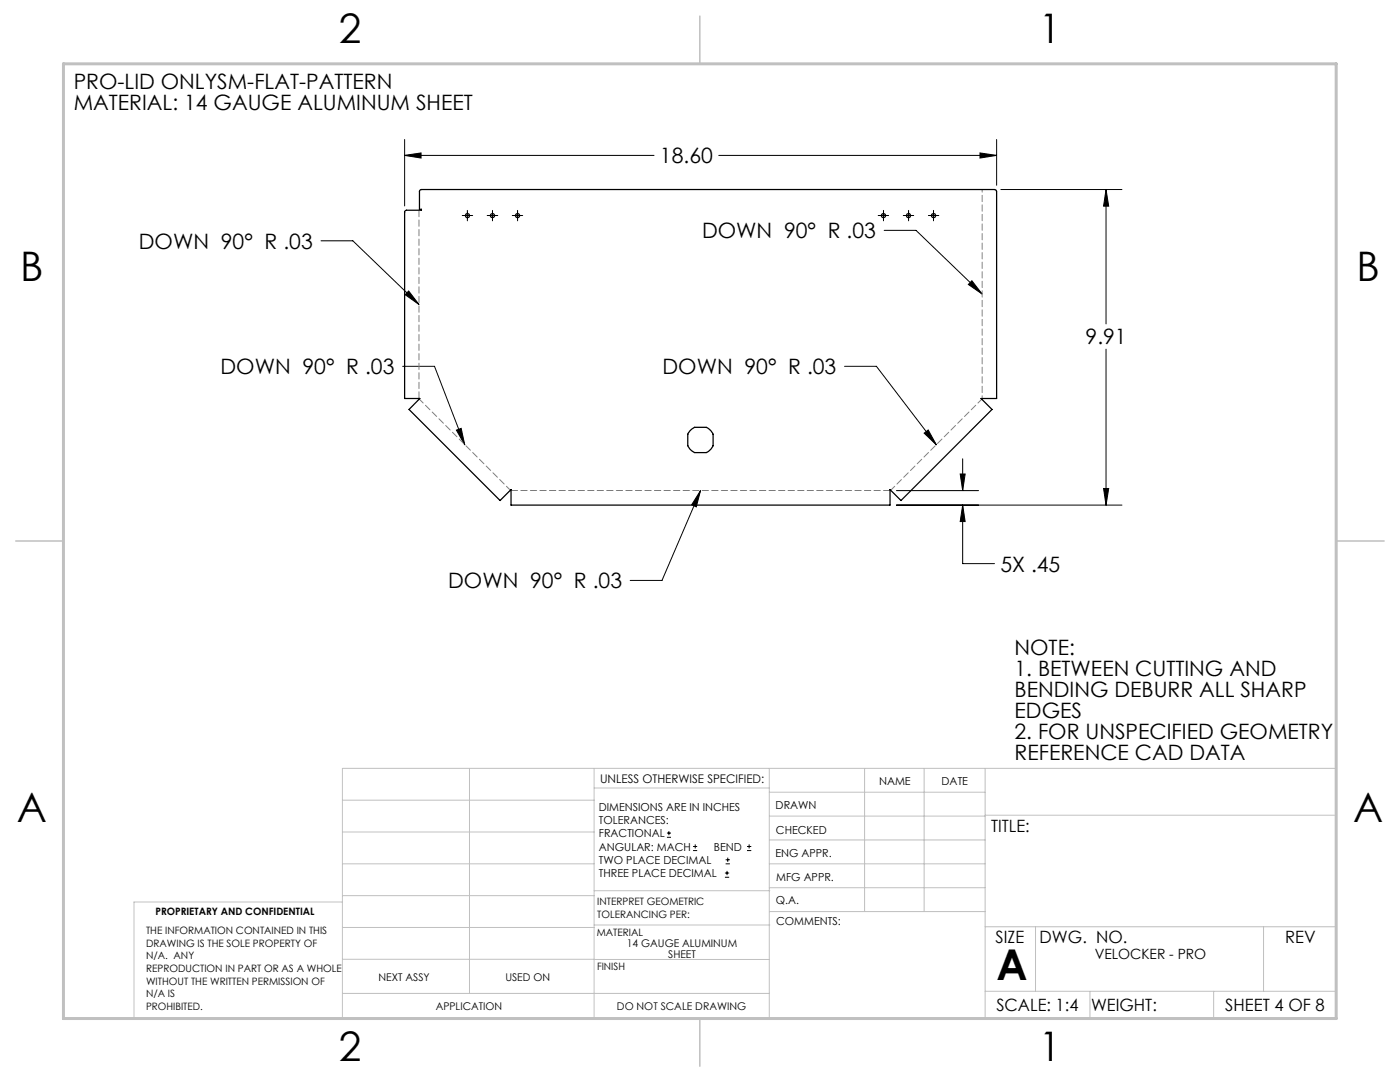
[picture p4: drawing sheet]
<svg xmlns="http://www.w3.org/2000/svg" width="279mm" height="216mm" viewBox="0 0 279 216" stroke-linecap="round" stroke-linejoin="round" font-family="sans-serif">
<g fill="none" stroke="#000" stroke-width=".2">
<path d="M80.8 31l3.2-.5v1zM80.8 27.8v13.3M80.8 31h49.7M143.4 31h55.5M195.6 30.5l3.3 .5-3.3 .5zM198.9 27.8v9.2M199.7 37.8h24.2M220.7 37.8l.6 3.3h-1.1zM220.7 37.8v26.8M64.1 48h6.3l13.2 12.7M81.6 58.1l2 2.6-2.7-1.9zM92.3 43h2"/>
<path d="M93.3 42v2.1M97.2 43h2.1M98.3 42v2.1M102.2 43h2.1M103.3 42v2.1M175.3 43h2M176.3 42v2.1M176.5 46h6.3l13.2 12.7M180.3 43h2.1M181.3 42v2.1M185.3 43h2.1M186.3 42v2.1"/>
<path d="M194 56l2 2.7-2.7-1.9zM80.4 73.1h6.3l6 15.7M168.6 73.1h6.3l12 15.7M220.7 69.7v31.1M91.1 85.8l.9-.3 .7 3.3zM139.8 97.9l-7.7 17.9h-6.3M139.8 97.9l-.8 3.2-1-.4zM178.9 97.9h16.4M184.4 86.4l.8-.6 1.7 3zM191.6 94.6h1l-.5 3.3zM192.1 91.5v6.4M220.2 97.5h1.1l-.6 3.3z"/>
<path d="M178.9 100.8h45M192.1 100.8l.5 3.3h-1zM192.1 100.8v11.7h6.4M133.1 167.1h.8M133.1 166.2h.8M133.5 165.8v.9M138.3 169.7h.8M138.3 168.9h.8M138.7 168.5v.8M144.7 175h.8M144.7 174.2h.8M144.8 172.4h.9"/>
<path d="M144.8 171.6h.9M145.1 173.8v.8M145.2 171.1v.9M149.1 169.7h.8M149.1 168.9h.8M149.5 168.5v.8"/>
</g>
<path d="M83.6 79.5v-37.6M177.6 97.9h-75.6" fill="none" stroke="#808080" stroke-width=".2" stroke-dasharray="1.3 .6"/>
<path d="M196 79.6l-18.2 18.2M101.9 97.8l-18.2-18.2" fill="none" stroke="#808080" stroke-width=".2" stroke-dasharray="1.3 .6" stroke-dashoffset=".2"/>
<path d="M196 37.8v41.7" fill="none" stroke="#808080" stroke-width=".2" stroke-dasharray="1.3 .6" stroke-dashoffset=".7"/>
<g fill="none" stroke="#c0c0c0" stroke-width=".2">
<path d="M68.3 159.7h50.3M93.7 153.3v44.9M118.6 153.3v49.9M118.6 157.2h34.9M153.5 153.3v49.9M153.5 158.1h43.1M172.5 153.3v28.6M184.4 153.3v28.6M196.6 153.3v49.9M68.3 180h-41.6v23.2h240v-49.9h-198.4v49.9M68.3 178.7h50.3M68.3 172.4h50.3"/>
<path d="M68.3 166h50.3M118.6 177.7h35M153.5 167.6h43.1M153.5 162.8h43.1M153.5 172.4h43.1M153.5 177.1h43.1M196.6 162.7h70.1M68.3 198.2h85.2M68.3 191.4l85.2 .1M68.3 185.1h50.3M118.6 184.6h35M153.6 181.9h43"/>
<path d="M196.6 197.8h70.1M196.6 184.9h70.1M206.7 184.9v12.9M217.5 197.8v5.4M242.2 197.8v5.4M252.2 184.9v12.9"/>
</g>
<path d="M139.7 3.2v9.5M3.1 107.9h9.6M266.7 107.9h9.5M139.7 203.2v9.6" fill="none" stroke="#c0c0c0" stroke-width=".3"/>
<path d="M12.7 12.7h254v190.5h-254z" fill="none" stroke="#c0c0c0" stroke-width=".6"/>
<g fill="#000">
<path d="M81.6 58.1l2 2.6-2.7-1.9zM91.1 85.8l.9-.3 .7 3.3zM139.8 97.9l-.8 3.2-1-.4zM184.4 86.4l.8-.6 1.7 3zM194 56l2 2.7-2.7-1.9z"/>
<path d="M191.6 94.6h1l-.5 3.3zM192.1 100.8l.5 3.3h-1zM80.8 31l3.2-.5v1zM195.6 30.5l3.3 .5-3.3 .5zM220.2 97.5h1.1l-.6 3.3zM220.7 37.8l.6 3.3h-1.1z"/>
</g>
<g fill="none" stroke="#000" stroke-width=".25">
<path d="M83.8 38l.3-.2 114.5 .1 .3 .3v41.3h-3.1l2.2 2.2-18.2 18.2-2.2-2.2v3.1h-75.6v-3.1l-2.2 2.2-18.2-18.2 2.2-2.2h-3v-37.2l.3-.4h3v-.1h-.4v-3.7zM137.7 86l.9-.7h2.3a2.8 2.8 0 0 1 1.4 1.3v2.3a2.8 2.8 0 0 1-1.4 1.4h-2.3a2.8 2.8 0 0 1-1.3-1.4v-2.3z"/>
<circle cx="93.3" cy="43" r=".41"/>
<circle cx="98.3" cy="43" r=".41"/>
<circle cx="103.3" cy="43" r=".41"/>
<circle cx="176.3" cy="43" r=".41"/>
<circle cx="181.3" cy="43" r=".41"/>
<circle cx="186.3" cy="43" r=".42"/>
</g>
<text font-size="8.5" x="198.9" y="195.5">A</text>
<g font-size="8.1">
<text x="67.6" y="8.5">2</text>
<text x="207.3" y="8.5">1</text>
<text x="4" y="56.2">B</text>
<text x="270.7" y="56.2">B</text>
<text x="3.3" y="164.1">A</text>
<text x="270" y="164.1">A</text>
<text x="67.6" y="211.7">2</text>
<text x="207.3" y="211.7">1</text>
</g>
<g font-size="4.2">
<text x="14.7" y="17.7">PRO-LID ONLYSM-FLAT-PATTERN</text>
<text x="14.7" y="21.9">MATERIAL: 14 GAUGE ALUMINUM SHEET</text>
<text x="131.7" y="32.6">18.60</text>
<text x="140.1" y="47.6">DOWN 90° R .03</text>
<text x="27.7" y="49.6">DOWN 90° R .03</text>
<text x="216.7" y="68.7">9.91</text>
<text x="44" y="74.7">DOWN 90° R .03</text>
<text x="132.2" y="74.7">DOWN 90° R .03</text>
<text x="89.4" y="117.4">DOWN 90° R .03</text>
<text x="199.7" y="114">5X .45</text>
<text x="202.5" y="130.8">NOTE:</text>
<text x="202.5" y="135">1. BETWEEN CUTTING AND</text>
<text x="202.5" y="139.1">BENDING DEBURR ALL SHARP</text>
<text x="202.5" y="143.3">EDGES</text>
<text x="202.5" y="147.5">2. FOR UNSPECIFIED GEOMETRY</text>
<text x="202.5" y="151.7">REFERENCE CAD DATA</text>
</g>
<g font-size="3.4">
<text x="197.8" y="166">TITLE:</text>
<text x="198.7" y="188.1">SIZE</text>
<text x="207.5" y="188.1">DWG. NO.</text>
<text x="256.5" y="188.2">REV</text>
<text x="198.8" y="201.7">SCALE: 1:4</text>
<text x="217.7" y="201.8">WEIGHT:</text>
<text x="244.5" y="201.7">SHEET 4 OF 8</text>
</g>
<text font-size="2.8" x="218.5" y="191.3">VELOCKER - PRO</text>
<text font-size="2.4" x="119.8" y="156.2">UNLESS OTHERWISE SPECIFIED:</text>
<g font-size="2.2">
<text x="119.5" y="161.8">DIMENSIONS ARE IN INCHES</text>
<text x="154.8" y="161.4">DRAWN</text>
<text x="175.4" y="156.6">NAME</text>
<text x="187.9" y="156.7">DATE</text>
<text x="119.5" y="164.4">TOLERANCES:</text>
<text x="119.5" y="167.1">FRACTIONAL</text>
<text x="154.9" y="166.3">CHECKED</text>
<text x="119.5" y="169.7">ANGULAR: MACH</text>
<text x="119.5" y="172.4">TWO PLACE DECIMAL</text>
<text x="142.5" y="169.7">BEND</text>
<text x="154.8" y="171">ENG APPR.</text>
<text x="119.5" y="175">THREE PLACE DECIMAL</text>
<text x="154.9" y="175.7">MFG APPR.</text>
<text x="154.9" y="180.4">Q.A.</text>
<text x="154.9" y="184.6">COMMENTS:</text>
</g>
<g font-size="2.1">
<text x="125.1" y="189">14 GAUGE ALUMINUM</text>
<text x="133.4" y="191.1">SHEET</text>
<text x="75.5" y="195.7">NEXT ASSY</text>
<text x="100.9" y="195.7">USED ON</text>
<text x="86.9" y="201.5">APPLICATION</text>
<text x="123.1" y="201.6">DO NOT SCALE DRAWING</text>
</g>
<g font-size="2">
<text x="31" y="182.6">PROPRIETARY AND CONFIDENTIAL</text>
<text x="119.2" y="180.6">INTERPRET GEOMETRIC</text>
<text x="119.2" y="183.1">TOLERANCING PER:</text>
<text x="29.2" y="186.4">THE INFORMATION CONTAINED IN THIS</text>
<text x="29.2" y="188.9">DRAWING IS THE SOLE PROPERTY OF</text>
<text x="29.2" y="191.4">N/A. ANY</text>
<text x="119.1" y="186.7">MATERIAL</text>
<text x="29.2" y="193.9">REPRODUCTION IN PART OR AS A WHOLE</text>
<text x="29.2" y="196.5">WITHOUT THE WRITTEN PERMISSION OF</text>
<text x="119.1" y="193.5">FINISH</text>
<text x="29.2" y="199">N/A IS</text>
<text x="29.2" y="201.5">PROHIBITED.</text>
</g>
</svg>
